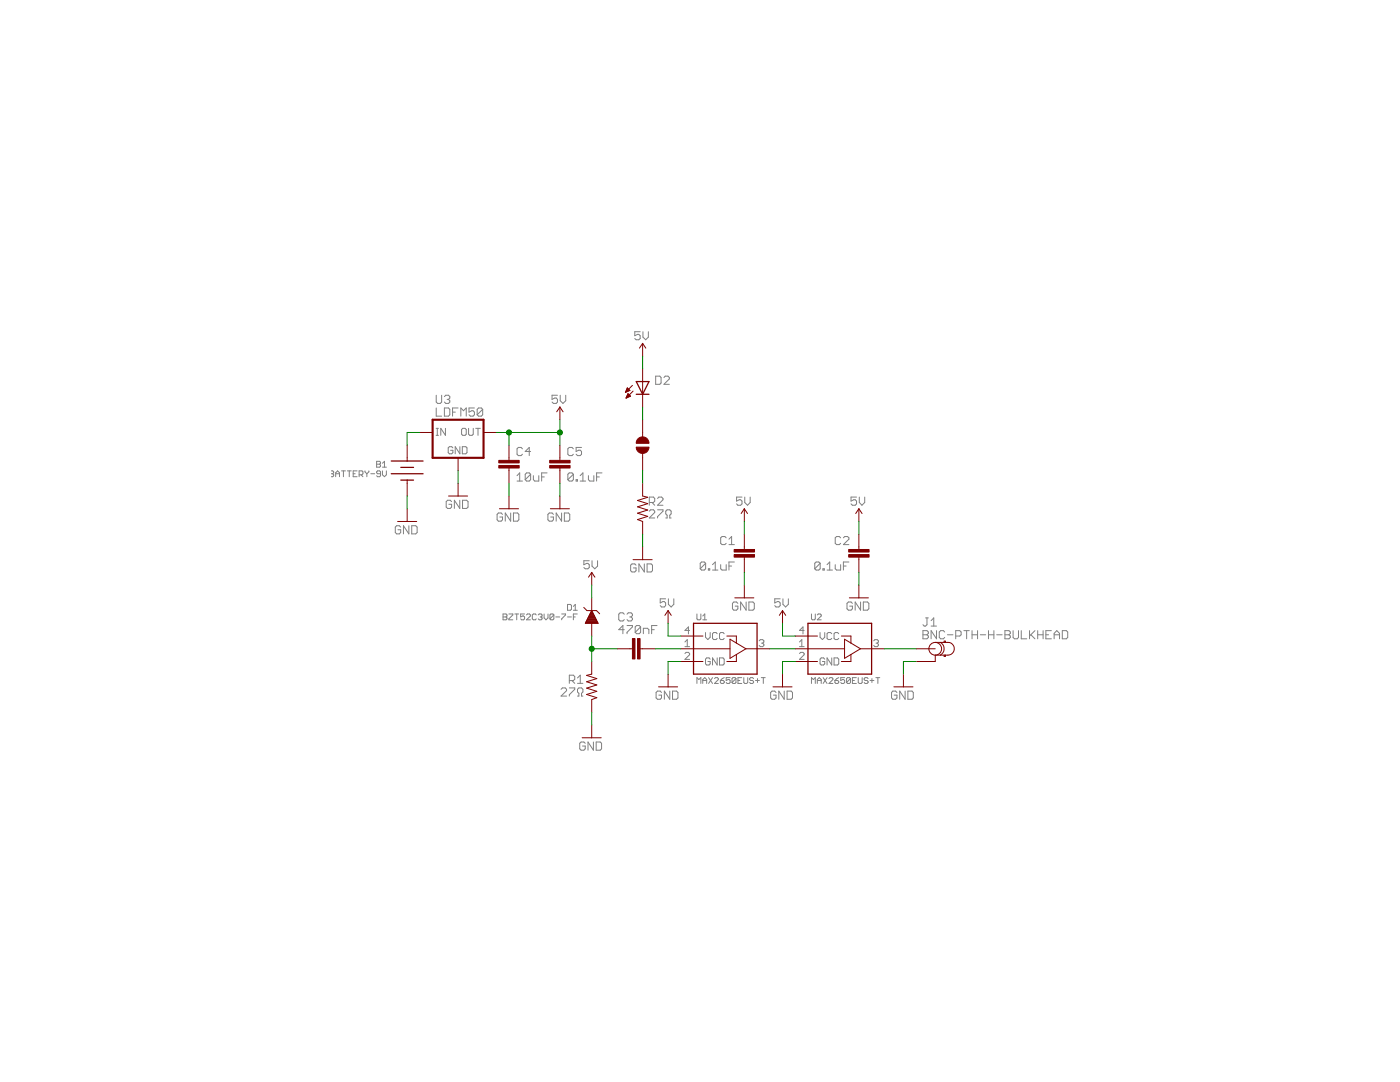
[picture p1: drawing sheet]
<?xml version="1.0" encoding="utf-8"?>
<!DOCTYPE eagle SYSTEM "eagle.dtd">
<!--
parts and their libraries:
SparkFun-Passives: Licensing: CC v3.0 Share-Alike You are welcome to use this library for commercial purposes.
-->
<eagle version="6.4">
<drawing>
<settings>
<setting alwaysvectorfont="yes"/>
<setting verticaltext="up"/>
</settings>
<grid distance="0.05" unitdist="inch" unit="inch" style="lines" multiple="1" display="yes" altdistance="0.01" altunitdist="inch" altunit="inch"/>
<schematic xreflabel="%F%N/%S.%C%R" xrefpart="/%S.%C%R">
<libraries>
<library name="Diodes">
<symbols>
<symbol name="ZENER">
<pin name="A" x="-3.81" y="0" visible="off" length="short"/>
<pin name="C" x="3.81" y="0" visible="off" length="short" rot="R180"/>
<polygon width="0.1524" layer="94">
<vertex x="-1.27" y="1.27"/>
<vertex x="-1.27" y="-1.27"/>
<vertex x="1.27" y="0"/>
</polygon>
<wire x1="1.905" y1="1.5875" x2="1.27" y2="0.9525" width="0.1524" layer="94"/>
<wire x1="1.27" y1="0.9525" x2="1.27" y2="-0.9525" width="0.1524" layer="94"/>
<wire x1="1.27" y1="-0.9525" x2="0.635" y2="-1.5875" width="0.1524" layer="94"/>
<text x="-3.81" y="3.81" size="1.27" layer="95">&gt;NAME</text>
<text x="-3.81" y="1.905" size="1.27" layer="96">&gt;VALUE</text>
</symbol>
</symbols>
<devicesets>
<deviceset name="BZT52C" prefix="D">
<gates>
<gate name="G$1" symbol="ZENER" x="0" y="0"/>
</gates>
<devices>
<device name="3V0-7-F" package="SOD123">
<connects>
<connect gate="G$1" pin="A" pad="ANODE"/>
<connect gate="G$1" pin="C" pad="CATHODE"/>
</connects>
<technologies>
<technology name=""/>
</technologies>
</device>
</devices>
</deviceset>
</devicesets>
</library>
<library name="Passives">
<symbols>
<symbol name="RESISTOR-VERT">
<pin name="2" x="0" y="5.08" visible="off" length="short" direction="pas" swaplevel="1" rot="R270"/>
<pin name="1" x="0" y="-5.08" visible="off" length="short" direction="pas" swaplevel="1" rot="R90"/>
<wire x1="0" y1="-2.54" x2="-1.016" y2="-2.159" width="0.1524" layer="94"/>
<wire x1="-1.016" y1="-2.159" x2="1.016" y2="-1.524" width="0.1524" layer="94"/>
<wire x1="1.016" y1="-1.524" x2="-1.016" y2="-0.889" width="0.1524" layer="94"/>
<wire x1="-1.016" y1="-0.889" x2="1.016" y2="-0.254" width="0.1524" layer="94"/>
<wire x1="1.016" y1="-0.254" x2="-1.016" y2="0.381" width="0.1524" layer="94"/>
<wire x1="-1.016" y1="0.381" x2="1.016" y2="1.016" width="0.1524" layer="94"/>
<wire x1="1.016" y1="1.016" x2="-1.016" y2="1.651" width="0.1524" layer="94"/>
<wire x1="-1.016" y1="1.651" x2="1.016" y2="2.286" width="0.1524" layer="94"/>
<wire x1="1.016" y1="2.286" x2="0" y2="2.54" width="0.1524" layer="94"/>
<text x="1.27" y="0.635" size="1.778" layer="95">&gt;NAME</text>
<text x="1.27" y="-1.905" size="1.778" layer="96">&gt;VALUE</text>
</symbol>
<symbol name="5V">
<pin name="5V" x="0" y="0" visible="off" length="point" direction="sup"/>
<wire x1="0" y1="0" x2="0" y2="2.54" width="0.1524" layer="94"/>
<wire x1="0" y1="2.54" x2="0.635" y2="1.5875" width="0.1524" layer="94"/>
<wire x1="0" y1="2.54" x2="-0.635" y2="1.5875" width="0.1524" layer="94"/>
<text x="0" y="3.175" size="1.778" layer="97" align="bottom-center">5V</text>
</symbol>
<symbol name="CAP">
<wire x1="0" y1="1.27" x2="0" y2="0.762" width="0.1524" layer="94"/>
<wire x1="0" y1="-1.27" x2="0" y2="-0.762" width="0.1524" layer="94"/>
<text x="1.524" y="1.651" size="1.778" layer="95">&gt;NAME</text>
<text x="1.524" y="-3.429" size="1.778" layer="96">&gt;VALUE</text>
<rectangle x1="-2.032" y1="-0.762" x2="2.032" y2="-0.254" layer="94"/>
<rectangle x1="-2.032" y1="0.254" x2="2.032" y2="0.762" layer="94"/>
<pin name="1" x="0" y="3.81" visible="off" length="short" direction="pas" swaplevel="1" rot="R270"/>
<pin name="2" x="0" y="-3.81" visible="off" length="short" direction="pas" swaplevel="1" rot="R90"/>
</symbol>
<symbol name="GND">
<pin name="GND" x="0" y="2.54" visible="off" length="point" direction="sup" rot="R270"/>
<wire x1="0" y1="2.54" x2="0" y2="0" width="0.1524" layer="94"/>
<wire x1="-1.905" y1="0" x2="0" y2="0" width="0.1524" layer="94"/>
<wire x1="0" y1="0" x2="1.905" y2="0" width="0.1524" layer="94"/>
<text x="0" y="-2.54" size="1.778" layer="97" align="bottom-center">GND</text>
</symbol>
<symbol name="LED">
<wire x1="1.27" y1="1.27" x2="0" y2="-1.27" width="0.254" layer="94"/>
<wire x1="0" y1="-1.27" x2="-1.27" y2="1.27" width="0.254" layer="94"/>
<wire x1="1.27" y1="-1.27" x2="0" y2="-1.27" width="0.254" layer="94"/>
<wire x1="0" y1="-1.27" x2="-1.27" y2="-1.27" width="0.254" layer="94"/>
<wire x1="1.27" y1="1.27" x2="0" y2="1.27" width="0.254" layer="94"/>
<wire x1="0" y1="1.27" x2="-1.27" y2="1.27" width="0.254" layer="94"/>
<wire x1="0" y1="1.27" x2="0" y2="-1.27" width="0.1524" layer="94"/>
<wire x1="-2.032" y1="0.508" x2="-3.429" y2="-0.889" width="0.1524" layer="94"/>
<wire x1="-1.905" y1="-0.635" x2="-3.302" y2="-2.032" width="0.1524" layer="94"/>
<text x="2.54" y="0.635" size="1.778" layer="95">&gt;NAME</text>
<text x="2.54" y="-1.905" size="1.778" layer="96">&gt;VALUE</text>
<pin name="C" x="0" y="-3.81" visible="off" length="short" direction="pas" rot="R90"/>
<pin name="A" x="0" y="3.81" visible="off" length="short" direction="pas" rot="R270"/>
<polygon width="0.1524" layer="94">
<vertex x="-3.429" y="-0.889"/>
<vertex x="-3.048" y="0"/>
<vertex x="-2.54" y="-0.508"/>
</polygon>
<polygon width="0.1524" layer="94">
<vertex x="-3.302" y="-2.032"/>
<vertex x="-2.921" y="-1.143"/>
<vertex x="-2.413" y="-1.651"/>
</polygon>
</symbol>
</symbols>
<devicesets>
<deviceset name="RESISTOR" prefix="R" uservalue="yes">
<gates>
<gate name="G$1" symbol="RESISTOR-VERT" x="0" y="0"/>
</gates>
<devices>
<device name="-0402" package="0402-RES">
<connects>
<connect gate="G$1" pin="1" pad="1"/>
<connect gate="G$1" pin="2" pad="2"/>
</connects>
<technologies>
<technology name=""/>
</technologies>
</device>
<device name="-2512" package="2512-RESISTOR">
<connects>
<connect gate="G$1" pin="1" pad="1"/>
<connect gate="G$1" pin="2" pad="2"/>
</connects>
<technologies>
<technology name=""/>
</technologies>
</device>
<device name="-0805" package="0805-RES">
<connects>
<connect gate="G$1" pin="1" pad="1"/>
<connect gate="G$1" pin="2" pad="2"/>
</connects>
<technologies>
<technology name=""/>
</technologies>
</device>
<device name="-1206" package="1206">
<connects>
<connect gate="G$1" pin="1" pad="1"/>
<connect gate="G$1" pin="2" pad="2"/>
</connects>
<technologies>
<technology name=""/>
</technologies>
</device>
<device name="-0603" package="0603-CAP">
<connects>
<connect gate="G$1" pin="1" pad="1"/>
<connect gate="G$1" pin="2" pad="2"/>
</connects>
<technologies>
<technology name=""/>
</technologies>
</device>
</devices>
</deviceset>
<deviceset name="5V" prefix="SUPPLY">
<gates>
<gate name="G$1" symbol="5V" x="0" y="0"/>
</gates>
<devices>
<device name="">
<technologies>
<technology name=""/>
</technologies>
</device>
</devices>
</deviceset>
<deviceset name="CAP" prefix="C" uservalue="yes">
<gates>
<gate name="G$1" symbol="CAP" x="0" y="0"/>
</gates>
<devices>
<device name="-0402" package="0402-CAP">
<connects>
<connect gate="G$1" pin="1" pad="1"/>
<connect gate="G$1" pin="2" pad="2"/>
</connects>
<technologies>
<technology name=""/>
</technologies>
</device>
<device name="-0805" package="0805-CAP">
<connects>
<connect gate="G$1" pin="1" pad="1"/>
<connect gate="G$1" pin="2" pad="2"/>
</connects>
<technologies>
<technology name=""/>
</technologies>
</device>
<device name="-1206" package="1206">
<connects>
<connect gate="G$1" pin="1" pad="1"/>
<connect gate="G$1" pin="2" pad="2"/>
</connects>
<technologies>
<technology name=""/>
</technologies>
</device>
<device name="-0603" package="0603-CAP">
<connects>
<connect gate="G$1" pin="1" pad="1"/>
<connect gate="G$1" pin="2" pad="2"/>
</connects>
<technologies>
<technology name=""/>
</technologies>
</device>
</devices>
</deviceset>
<deviceset name="GND" prefix="SUPPLY">
<gates>
<gate name="G$1" symbol="GND" x="0" y="-2.54"/>
</gates>
<devices>
<device name="">
<technologies>
<technology name=""/>
</technologies>
</device>
</devices>
</deviceset>
<deviceset name="LED" prefix="D" uservalue="yes">
<gates>
<gate name="G$1" symbol="LED" x="0" y="0"/>
</gates>
<devices>
<device name="-0805" package="0805-LED">
<connects>
<connect gate="G$1" pin="A" pad="A"/>
<connect gate="G$1" pin="C" pad="C"/>
</connects>
<technologies>
<technology name=""/>
</technologies>
</device>
</devices>
</deviceset>
</devicesets>
</library>
<library name="Maxim">
<symbols>
<symbol name="MAX2650">
<pin name="IN" x="-8.89" y="0" visible="pad" length="short"/>
<pin name="OUT" x="8.89" y="0" visible="pad" length="short" rot="R180"/>
<pin name="VCC" x="-8.89" y="2.54" length="short"/>
<pin name="GND" x="-8.89" y="-2.54" length="short"/>
<wire x1="-6.35" y1="0" x2="0.9525" y2="0" width="0.1524" layer="94"/>
<wire x1="0.9525" y1="1.905" x2="0.9525" y2="-1.905" width="0.1524" layer="94"/>
<wire x1="4.1275" y1="0" x2="6.35" y2="0" width="0.1524" layer="94"/>
<wire x1="-6.35" y1="2.54" x2="-4.445" y2="2.54" width="0.1524" layer="94"/>
<wire x1="0.3175" y1="2.54" x2="2.2225" y2="2.54" width="0.1524" layer="94"/>
<wire x1="-6.35" y1="-2.54" x2="-4.445" y2="-2.54" width="0.1524" layer="94"/>
<wire x1="0.3175" y1="-2.54" x2="2.2225" y2="-2.54" width="0.1524" layer="94"/>
<wire x1="0.9525" y1="-1.905" x2="2.2225" y2="-1.143" width="0.1524" layer="94"/>
<wire x1="2.2225" y1="-1.143" x2="4.1275" y2="0" width="0.1524" layer="94"/>
<wire x1="4.1275" y1="0" x2="2.2225" y2="1.143" width="0.1524" layer="94"/>
<wire x1="2.2225" y1="1.143" x2="0.9525" y2="1.905" width="0.1524" layer="94"/>
<wire x1="2.2225" y1="2.54" x2="2.2225" y2="1.143" width="0.1524" layer="94"/>
<wire x1="2.2225" y1="-2.54" x2="2.2225" y2="-1.143" width="0.1524" layer="94"/>
<wire x1="-6.35" y1="5.08" x2="-6.35" y2="-5.08" width="0.254" layer="94"/>
<wire x1="-6.35" y1="-5.08" x2="6.35" y2="-5.08" width="0.254" layer="94"/>
<wire x1="6.35" y1="-5.08" x2="6.35" y2="5.08" width="0.254" layer="94"/>
<wire x1="6.35" y1="5.08" x2="-6.35" y2="5.08" width="0.254" layer="94"/>
<text x="-5.715" y="5.715" size="1.27" layer="95">&gt;NAME</text>
<text x="-5.715" y="-6.985" size="1.27" layer="96">&gt;VALUE</text>
</symbol>
</symbols>
<devicesets>
<deviceset name="MAX2650" prefix="U">
<gates>
<gate name="G$1" symbol="MAX2650" x="0" y="0"/>
</gates>
<devices>
<device name="EUS+T" package="SOT-143-4">
<connects>
<connect gate="G$1" pin="GND" pad="2"/>
<connect gate="G$1" pin="IN" pad="1"/>
<connect gate="G$1" pin="OUT" pad="3"/>
<connect gate="G$1" pin="VCC" pad="4"/>
</connects>
<technologies>
<technology name=""/>
</technologies>
</device>
</devices>
</deviceset>
</devicesets>
</library>
<library name="Connectors">
<symbols>
<symbol name="BATTERY">
<pin name="P" x="0" y="5.08" visible="off" length="short" rot="R270"/>
<pin name="N" x="0" y="-5.08" visible="off" length="short" rot="R90"/>
<wire x1="3.175" y1="1.905" x2="0" y2="1.905" width="0.254" layer="94"/>
<wire x1="0" y1="1.905" x2="-3.175" y2="1.905" width="0.254" layer="94"/>
<wire x1="-1.27" y1="0.635" x2="1.27" y2="0.635" width="0.254" layer="94"/>
<wire x1="-3.175" y1="-0.635" x2="3.175" y2="-0.635" width="0.254" layer="94"/>
<wire x1="-1.27" y1="-1.905" x2="0" y2="-1.905" width="0.254" layer="94"/>
<wire x1="0" y1="-1.905" x2="1.27" y2="-1.905" width="0.254" layer="94"/>
<wire x1="0" y1="2.54" x2="0" y2="1.905" width="0.1524" layer="94"/>
<wire x1="0" y1="-2.54" x2="0" y2="-1.905" width="0.1524" layer="94"/>
<text x="3.81" y="0.635" size="1.27" layer="95">&gt;NAME</text>
<text x="3.81" y="-1.27" size="1.27" layer="96">&gt;VALUE</text>
</symbol>
<symbol name="BNC">
<wire x1="0" y1="-1.27" x2="0" y2="-2.54" width="0.1524" layer="94"/>
<circle x="0" y="0" radius="1.27" width="0.1524" layer="94"/>
<text x="-2.54" y="4.445" size="1.778" layer="95">&gt;NAME</text>
<text x="-2.54" y="1.905" size="1.778" layer="96">&gt;VALUE</text>
<pin name="GND" x="-3.81" y="-2.54" visible="off" length="short"/>
<pin name="SIGNAL" x="-3.81" y="0" visible="off" length="short"/>
<wire x1="-1.27" y1="0" x2="0" y2="0" width="0.1524" layer="94"/>
<wire x1="-1.27" y1="-2.54" x2="0" y2="-2.54" width="0.1524" layer="94"/>
<wire x1="0" y1="1.27" x2="1.016" y2="1.27" width="0.1524" layer="94"/>
<wire x1="1.016" y1="1.27" x2="1.778" y2="1.27" width="0.1524" layer="94"/>
<wire x1="1.778" y1="1.27" x2="2.032" y2="1.27" width="0.1524" layer="94"/>
<wire x1="2.032" y1="1.27" x2="2.54" y2="1.27" width="0.1524" layer="94"/>
<wire x1="0" y1="-1.27" x2="1.016" y2="-1.27" width="0.1524" layer="94"/>
<wire x1="1.016" y1="-1.27" x2="1.778" y2="-1.27" width="0.1524" layer="94"/>
<wire x1="1.778" y1="-1.27" x2="2.032" y2="-1.27" width="0.1524" layer="94"/>
<wire x1="2.032" y1="-1.27" x2="2.54" y2="-1.27" width="0.1524" layer="94"/>
<wire x1="2.54" y1="1.27" x2="2.54" y2="-1.27" width="0.1524" layer="94" curve="-180"/>
<wire x1="2.032" y1="1.27" x2="2.032" y2="1.524" width="0.1524" layer="94"/>
<wire x1="2.032" y1="1.524" x2="1.778" y2="1.524" width="0.1524" layer="94"/>
<wire x1="1.778" y1="1.524" x2="1.778" y2="1.27" width="0.1524" layer="94"/>
<wire x1="2.032" y1="-1.27" x2="2.032" y2="-1.524" width="0.1524" layer="94"/>
<wire x1="2.032" y1="-1.524" x2="1.778" y2="-1.524" width="0.1524" layer="94"/>
<wire x1="1.778" y1="-1.524" x2="1.778" y2="-1.27" width="0.1524" layer="94"/>
<wire x1="1.016" y1="1.27" x2="1.016" y2="-1.27" width="0.1524" layer="94" curve="-123.854953"/>
</symbol>
</symbols>
<devicesets>
<deviceset name="BATTERY" prefix="B">
<gates>
<gate name="G$1" symbol="BATTERY" x="0" y="0"/>
</gates>
<devices>
<device name="-9V" package="9V-NEG">
<connects>
<connect gate="G$1" pin="N" pad="N1 N2 N3"/>
<connect gate="G$1" pin="P" pad="P1 P2 P3"/>
</connects>
<technologies>
<technology name=""/>
</technologies>
</device>
</devices>
</deviceset>
<deviceset name="BNC" prefix="J">
<gates>
<gate name="G$1" symbol="BNC" x="0" y="0"/>
</gates>
<devices>
<device name="-PTH-H-BULKHEAD" package="BNC-5-1634556-0">
<connects>
<connect gate="G$1" pin="GND" pad="P$1 P$2 P$3 P$4"/>
<connect gate="G$1" pin="SIGNAL" pad="1"/>
</connects>
<technologies>
<technology name=""/>
</technologies>
</device>
</devices>
</deviceset>
</devicesets>
</library>
<library name="STMicroelectrionics">
<symbols>
<symbol name="VREG">
<wire x1="-5.08" y1="-3.81" x2="5.08" y2="-3.81" width="0.4064" layer="94"/>
<wire x1="5.08" y1="-3.81" x2="5.08" y2="3.81" width="0.4064" layer="94"/>
<wire x1="5.08" y1="3.81" x2="-5.08" y2="3.81" width="0.4064" layer="94"/>
<wire x1="-5.08" y1="3.81" x2="-5.08" y2="-3.81" width="0.4064" layer="94"/>
<text x="-4.445" y="6.985" size="1.778" layer="95">&gt;NAME</text>
<text x="-4.445" y="4.445" size="1.778" layer="96">&gt;VALUE</text>
<text x="-2.032" y="-3.048" size="1.524" layer="95">GND</text>
<text x="-4.445" y="0.635" size="1.524" layer="95">IN</text>
<text x="0.635" y="0.635" size="1.524" layer="95">OUT</text>
<pin name="IN" x="-7.62" y="1.27" visible="off" length="short" direction="in"/>
<pin name="GND" x="0" y="-6.35" visible="off" length="short" direction="in" rot="R90"/>
<pin name="OUT" x="7.62" y="1.27" visible="off" length="short" direction="out" rot="R180"/>
</symbol>
</symbols>
<devicesets>
<deviceset name="LDFM50" prefix="U">
<gates>
<gate name="G$1" symbol="VREG" x="0" y="0"/>
</gates>
<devices>
<device name="" package="DPAK">
<connects>
<connect gate="G$1" pin="GND" pad="TAB"/>
<connect gate="G$1" pin="IN" pad="1"/>
<connect gate="G$1" pin="OUT" pad="3"/>
</connects>
<technologies>
<technology name=""/>
</technologies>
</device>
</devices>
</deviceset>
</devicesets>
</library>
<library name="SparkFun-Passives">
<symbols>
<symbol name="SJ">
<wire x1="0.381" y1="0.635" x2="0.381" y2="-0.635" width="1.27" layer="94" curve="-180" cap="flat"/>
<wire x1="-0.381" y1="-0.635" x2="-0.381" y2="0.635" width="1.27" layer="94" curve="-180" cap="flat"/>
<wire x1="2.54" y1="0" x2="1.651" y2="0" width="0.1524" layer="94"/>
<wire x1="-2.54" y1="0" x2="-1.651" y2="0" width="0.1524" layer="94"/>
<text x="-2.54" y="2.54" size="1.778" layer="95">&gt;NAME</text>
<text x="-2.54" y="-5.08" size="1.778" layer="96">&gt;VALUE</text>
<pin name="2" x="5.08" y="0" visible="off" length="short" direction="pas" swaplevel="1" rot="R180"/>
<pin name="1" x="-5.08" y="0" visible="off" length="short" direction="pas" swaplevel="1"/>
</symbol>
</symbols>
<devicesets>
<deviceset name="SOLDERJUMPER" prefix="SJ">
<gates>
<gate name="1" symbol="SJ" x="0" y="0"/>
</gates>
<devices>
<device name="NC" package="SJ_2S">
<connects>
<connect gate="1" pin="1" pad="1"/>
<connect gate="1" pin="2" pad="2"/>
</connects>
<technologies>
<technology name=""/>
</technologies>
</device>
<device name="TRACE" package="SJ_2S-TRACE">
<connects>
<connect gate="1" pin="1" pad="1"/>
<connect gate="1" pin="2" pad="2"/>
</connects>
<technologies>
<technology name=""/>
</technologies>
</device>
<device name="NC2" package="SJ_2S-NOTRACE">
<connects>
<connect gate="1" pin="1" pad="1"/>
<connect gate="1" pin="2" pad="2"/>
</connects>
<technologies>
<technology name=""/>
</technologies>
</device>
<device name="NO" package="SJ_2S-NO">
<connects>
<connect gate="1" pin="1" pad="1"/>
<connect gate="1" pin="2" pad="2"/>
</connects>
<technologies>
<technology name=""/>
</technologies>
</device>
</devices>
</deviceset>
</devicesets>
</library>
</libraries>
<attributes>
</attributes>
<variantdefs>
</variantdefs>
<classes>
<class number="0" name="default" width="0" drill="0">
</class>
</classes>
<parts>
<part name="D1" library="Diodes" deviceset="BZT52C" device="3V0-7-F"/>
<part name="R1" library="Passives" deviceset="RESISTOR" device="-1206" value="27Ω"/>
<part name="SUPPLY1" library="Passives" deviceset="5V" device=""/>
<part name="U1" library="Maxim" deviceset="MAX2650" device="EUS+T"/>
<part name="U2" library="Maxim" deviceset="MAX2650" device="EUS+T"/>
<part name="C1" library="Passives" deviceset="CAP" device="-1206" value="0.1uF"/>
<part name="C2" library="Passives" deviceset="CAP" device="-1206" value="0.1uF"/>
<part name="SUPPLY2" library="Passives" deviceset="GND" device=""/>
<part name="SUPPLY3" library="Passives" deviceset="GND" device=""/>
<part name="SUPPLY4" library="Passives" deviceset="GND" device=""/>
<part name="SUPPLY5" library="Passives" deviceset="5V" device=""/>
<part name="SUPPLY6" library="Passives" deviceset="5V" device=""/>
<part name="SUPPLY7" library="Passives" deviceset="5V" device=""/>
<part name="SUPPLY8" library="Passives" deviceset="5V" device=""/>
<part name="SUPPLY9" library="Passives" deviceset="GND" device=""/>
<part name="SUPPLY10" library="Passives" deviceset="GND" device=""/>
<part name="C3" library="Passives" deviceset="CAP" device="-1206" value="470nF"/>
<part name="B1" library="Connectors" deviceset="BATTERY" device="-9V"/>
<part name="J1" library="Connectors" deviceset="BNC" device="-PTH-H-BULKHEAD"/>
<part name="SUPPLY11" library="Passives" deviceset="GND" device=""/>
<part name="U3" library="STMicroelectrionics" deviceset="LDFM50" device=""/>
<part name="SUPPLY12" library="Passives" deviceset="GND" device=""/>
<part name="SUPPLY13" library="Passives" deviceset="GND" device=""/>
<part name="SUPPLY14" library="Passives" deviceset="GND" device=""/>
<part name="C5" library="Passives" deviceset="CAP" device="-1206" value="0.1uF"/>
<part name="SUPPLY15" library="Passives" deviceset="5V" device=""/>
<part name="SUPPLY16" library="Passives" deviceset="GND" device=""/>
<part name="C4" library="Passives" deviceset="CAP" device="-1206" value="10uF"/>
<part name="D2" library="Passives" deviceset="LED" device="-0805"/>
<part name="R2" library="Passives" deviceset="RESISTOR" device="-1206" value="27Ω"/>
<part name="SUPPLY17" library="Passives" deviceset="GND" device=""/>
<part name="SUPPLY18" library="Passives" deviceset="5V" device=""/>
<part name="SJ1" library="SparkFun-Passives" deviceset="SOLDERJUMPER" device="NO"/>
</parts>
<sheets>
<sheet>
<plain>
</plain>
<instances>
<instance part="D1" gate="G$1" x="17.78" y="31.75" smashed="yes" rot="R90">
<attribute name="NAME" x="15.24" y="33.02" size="1.27" layer="95" rot="MR0"/>
<attribute name="VALUE" x="15.24" y="31.115" size="1.27" layer="96" rot="MR0"/>
</instance>
<instance part="R1" gate="G$1" x="17.78" y="17.78" rot="MR0"/>
<instance part="SUPPLY1" gate="G$1" x="17.78" y="38.1"/>
<instance part="U1" gate="G$1" x="44.45" y="25.4"/>
<instance part="U2" gate="G$1" x="67.31" y="25.4"/>
<instance part="C1" gate="G$1" x="48.26" y="44.45" rot="MR0"/>
<instance part="C2" gate="G$1" x="71.12" y="44.45" rot="MR0"/>
<instance part="SUPPLY2" gate="G$1" x="33.02" y="17.78"/>
<instance part="SUPPLY3" gate="G$1" x="55.88" y="17.78"/>
<instance part="SUPPLY4" gate="G$1" x="17.78" y="7.62"/>
<instance part="SUPPLY5" gate="G$1" x="48.26" y="50.8"/>
<instance part="SUPPLY6" gate="G$1" x="71.12" y="50.8"/>
<instance part="SUPPLY7" gate="G$1" x="55.88" y="30.48"/>
<instance part="SUPPLY8" gate="G$1" x="33.02" y="30.48"/>
<instance part="SUPPLY9" gate="G$1" x="48.26" y="35.56"/>
<instance part="SUPPLY10" gate="G$1" x="71.12" y="35.56"/>
<instance part="C3" gate="G$1" x="26.67" y="25.4" smashed="yes" rot="MR270">
<attribute name="NAME" x="23.114" y="30.861" size="1.778" layer="95"/>
<attribute name="VALUE" x="23.114" y="28.321" size="1.778" layer="96"/>
</instance>
<instance part="B1" gate="G$1" x="-19.05" y="60.96" rot="MR0"/>
<instance part="J1" gate="G$1" x="86.36" y="25.4"/>
<instance part="SUPPLY11" gate="G$1" x="80.01" y="17.78"/>
<instance part="U3" gate="G$1" x="-8.89" y="67.31"/>
<instance part="SUPPLY12" gate="G$1" x="-19.05" y="50.8"/>
<instance part="SUPPLY13" gate="G$1" x="-8.89" y="55.88"/>
<instance part="SUPPLY14" gate="G$1" x="1.27" y="53.34"/>
<instance part="C5" gate="G$1" x="11.43" y="62.23"/>
<instance part="SUPPLY15" gate="G$1" x="11.43" y="71.12" rot="MR0"/>
<instance part="SUPPLY16" gate="G$1" x="11.43" y="53.34" rot="MR0"/>
<instance part="C4" gate="G$1" x="1.27" y="62.23"/>
<instance part="D2" gate="G$1" x="27.94" y="77.47"/>
<instance part="R2" gate="G$1" x="27.94" y="53.34"/>
<instance part="SUPPLY17" gate="G$1" x="27.94" y="43.18" rot="MR0"/>
<instance part="SUPPLY18" gate="G$1" x="27.94" y="83.82" rot="MR0"/>
<instance part="SJ1" gate="1" x="27.94" y="66.04" smashed="yes" rot="R90"/>
</instances>
<busses>
</busses>
<nets>
<net name="GND" class="0">
<segment>
<pinref part="SUPPLY4" gate="G$1" pin="GND"/>
<pinref part="R1" gate="G$1" pin="1"/>
<wire x1="17.78" y1="10.16" x2="17.78" y2="12.7" width="0.1524" layer="91"/>
</segment>
<segment>
<pinref part="U1" gate="G$1" pin="GND"/>
<pinref part="SUPPLY2" gate="G$1" pin="GND"/>
<wire x1="35.56" y1="22.86" x2="33.02" y2="22.86" width="0.1524" layer="91"/>
<wire x1="33.02" y1="22.86" x2="33.02" y2="20.32" width="0.1524" layer="91"/>
</segment>
<segment>
<pinref part="U2" gate="G$1" pin="GND"/>
<pinref part="SUPPLY3" gate="G$1" pin="GND"/>
<wire x1="58.42" y1="22.86" x2="55.88" y2="22.86" width="0.1524" layer="91"/>
<wire x1="55.88" y1="22.86" x2="55.88" y2="20.32" width="0.1524" layer="91"/>
</segment>
<segment>
<pinref part="SUPPLY9" gate="G$1" pin="GND"/>
<pinref part="C1" gate="G$1" pin="2"/>
<wire x1="48.26" y1="38.1" x2="48.26" y2="40.64" width="0.1524" layer="91"/>
</segment>
<segment>
<pinref part="SUPPLY10" gate="G$1" pin="GND"/>
<pinref part="C2" gate="G$1" pin="2"/>
<wire x1="71.12" y1="38.1" x2="71.12" y2="40.64" width="0.1524" layer="91"/>
</segment>
<segment>
<pinref part="J1" gate="G$1" pin="GND"/>
<pinref part="SUPPLY11" gate="G$1" pin="GND"/>
<wire x1="82.55" y1="22.86" x2="80.01" y2="22.86" width="0.1524" layer="91"/>
<wire x1="80.01" y1="22.86" x2="80.01" y2="20.32" width="0.1524" layer="91"/>
</segment>
<segment>
<pinref part="SUPPLY16" gate="G$1" pin="GND"/>
<pinref part="C5" gate="G$1" pin="2"/>
<wire x1="11.43" y1="55.88" x2="11.43" y2="58.42" width="0.1524" layer="91"/>
</segment>
<segment>
<pinref part="SUPPLY13" gate="G$1" pin="GND"/>
<pinref part="U3" gate="G$1" pin="GND"/>
<wire x1="-8.89" y1="58.42" x2="-8.89" y2="60.96" width="0.1524" layer="91"/>
</segment>
<segment>
<pinref part="SUPPLY12" gate="G$1" pin="GND"/>
<pinref part="B1" gate="G$1" pin="N"/>
<wire x1="-19.05" y1="53.34" x2="-19.05" y2="55.88" width="0.1524" layer="91"/>
</segment>
<segment>
<pinref part="SUPPLY14" gate="G$1" pin="GND"/>
<pinref part="C4" gate="G$1" pin="2"/>
<wire x1="1.27" y1="55.88" x2="1.27" y2="58.42" width="0.1524" layer="91"/>
</segment>
<segment>
<pinref part="SUPPLY17" gate="G$1" pin="GND"/>
<pinref part="R2" gate="G$1" pin="1"/>
<wire x1="27.94" y1="45.72" x2="27.94" y2="48.26" width="0.1524" layer="91"/>
</segment>
</net>
<net name="N$1" class="0">
<segment>
<pinref part="R1" gate="G$1" pin="2"/>
<pinref part="D1" gate="G$1" pin="A"/>
<wire x1="17.78" y1="22.86" x2="17.78" y2="25.4" width="0.1524" layer="91"/>
<pinref part="C3" gate="G$1" pin="1"/>
<wire x1="17.78" y1="25.4" x2="17.78" y2="27.94" width="0.1524" layer="91"/>
<wire x1="22.86" y1="25.4" x2="17.78" y2="25.4" width="0.1524" layer="91"/>
<junction x="17.78" y="25.4"/>
</segment>
</net>
<net name="5V" class="0">
<segment>
<pinref part="D1" gate="G$1" pin="C"/>
<pinref part="SUPPLY1" gate="G$1" pin="5V"/>
<wire x1="17.78" y1="35.56" x2="17.78" y2="38.1" width="0.1524" layer="91"/>
</segment>
<segment>
<pinref part="C1" gate="G$1" pin="1"/>
<pinref part="SUPPLY5" gate="G$1" pin="5V"/>
<wire x1="48.26" y1="48.26" x2="48.26" y2="50.8" width="0.1524" layer="91"/>
</segment>
<segment>
<pinref part="C2" gate="G$1" pin="1"/>
<pinref part="SUPPLY6" gate="G$1" pin="5V"/>
<wire x1="71.12" y1="48.26" x2="71.12" y2="50.8" width="0.1524" layer="91"/>
</segment>
<segment>
<pinref part="U2" gate="G$1" pin="VCC"/>
<pinref part="SUPPLY7" gate="G$1" pin="5V"/>
<wire x1="58.42" y1="27.94" x2="55.88" y2="27.94" width="0.1524" layer="91"/>
<wire x1="55.88" y1="27.94" x2="55.88" y2="30.48" width="0.1524" layer="91"/>
</segment>
<segment>
<pinref part="U1" gate="G$1" pin="VCC"/>
<pinref part="SUPPLY8" gate="G$1" pin="5V"/>
<wire x1="35.56" y1="27.94" x2="33.02" y2="27.94" width="0.1524" layer="91"/>
<wire x1="33.02" y1="27.94" x2="33.02" y2="30.48" width="0.1524" layer="91"/>
</segment>
<segment>
<pinref part="C5" gate="G$1" pin="1"/>
<pinref part="SUPPLY15" gate="G$1" pin="5V"/>
<wire x1="11.43" y1="66.04" x2="11.43" y2="68.58" width="0.1524" layer="91"/>
<pinref part="U3" gate="G$1" pin="OUT"/>
<wire x1="11.43" y1="68.58" x2="11.43" y2="71.12" width="0.1524" layer="91"/>
<wire x1="-1.27" y1="68.58" x2="1.27" y2="68.58" width="0.1524" layer="91"/>
<junction x="11.43" y="68.58"/>
<pinref part="C4" gate="G$1" pin="1"/>
<wire x1="1.27" y1="68.58" x2="11.43" y2="68.58" width="0.1524" layer="91"/>
<wire x1="1.27" y1="66.04" x2="1.27" y2="68.58" width="0.1524" layer="91"/>
<junction x="1.27" y="68.58"/>
</segment>
<segment>
<pinref part="D2" gate="G$1" pin="A"/>
<pinref part="SUPPLY18" gate="G$1" pin="5V"/>
<wire x1="27.94" y1="81.28" x2="27.94" y2="83.82" width="0.1524" layer="91"/>
</segment>
</net>
<net name="N$2" class="0">
<segment>
<pinref part="U2" gate="G$1" pin="IN"/>
<pinref part="U1" gate="G$1" pin="OUT"/>
<wire x1="58.42" y1="25.4" x2="53.34" y2="25.4" width="0.1524" layer="91"/>
</segment>
</net>
<net name="N$3" class="0">
<segment>
<pinref part="U1" gate="G$1" pin="IN"/>
<pinref part="C3" gate="G$1" pin="2"/>
<wire x1="35.56" y1="25.4" x2="30.48" y2="25.4" width="0.1524" layer="91"/>
</segment>
</net>
<net name="N$4" class="0">
<segment>
<pinref part="J1" gate="G$1" pin="SIGNAL"/>
<pinref part="U2" gate="G$1" pin="OUT"/>
<wire x1="82.55" y1="25.4" x2="76.2" y2="25.4" width="0.1524" layer="91"/>
</segment>
</net>
<net name="N$6" class="0">
<segment>
<pinref part="U3" gate="G$1" pin="IN"/>
<pinref part="B1" gate="G$1" pin="P"/>
<wire x1="-16.51" y1="68.58" x2="-19.05" y2="68.58" width="0.1524" layer="91"/>
<wire x1="-19.05" y1="68.58" x2="-19.05" y2="66.04" width="0.1524" layer="91"/>
</segment>
</net>
<net name="N$5" class="0">
<segment>
<pinref part="R2" gate="G$1" pin="2"/>
<pinref part="SJ1" gate="1" pin="1"/>
<wire x1="27.94" y1="58.42" x2="27.94" y2="60.96" width="0.1524" layer="91"/>
</segment>
</net>
<net name="N$7" class="0">
<segment>
<pinref part="SJ1" gate="1" pin="2"/>
<pinref part="D2" gate="G$1" pin="C"/>
<wire x1="27.94" y1="71.12" x2="27.94" y2="73.66" width="0.1524" layer="91"/>
</segment>
</net>
</nets>
</sheet>
</sheets>
</schematic>
</drawing>
</eagle>
